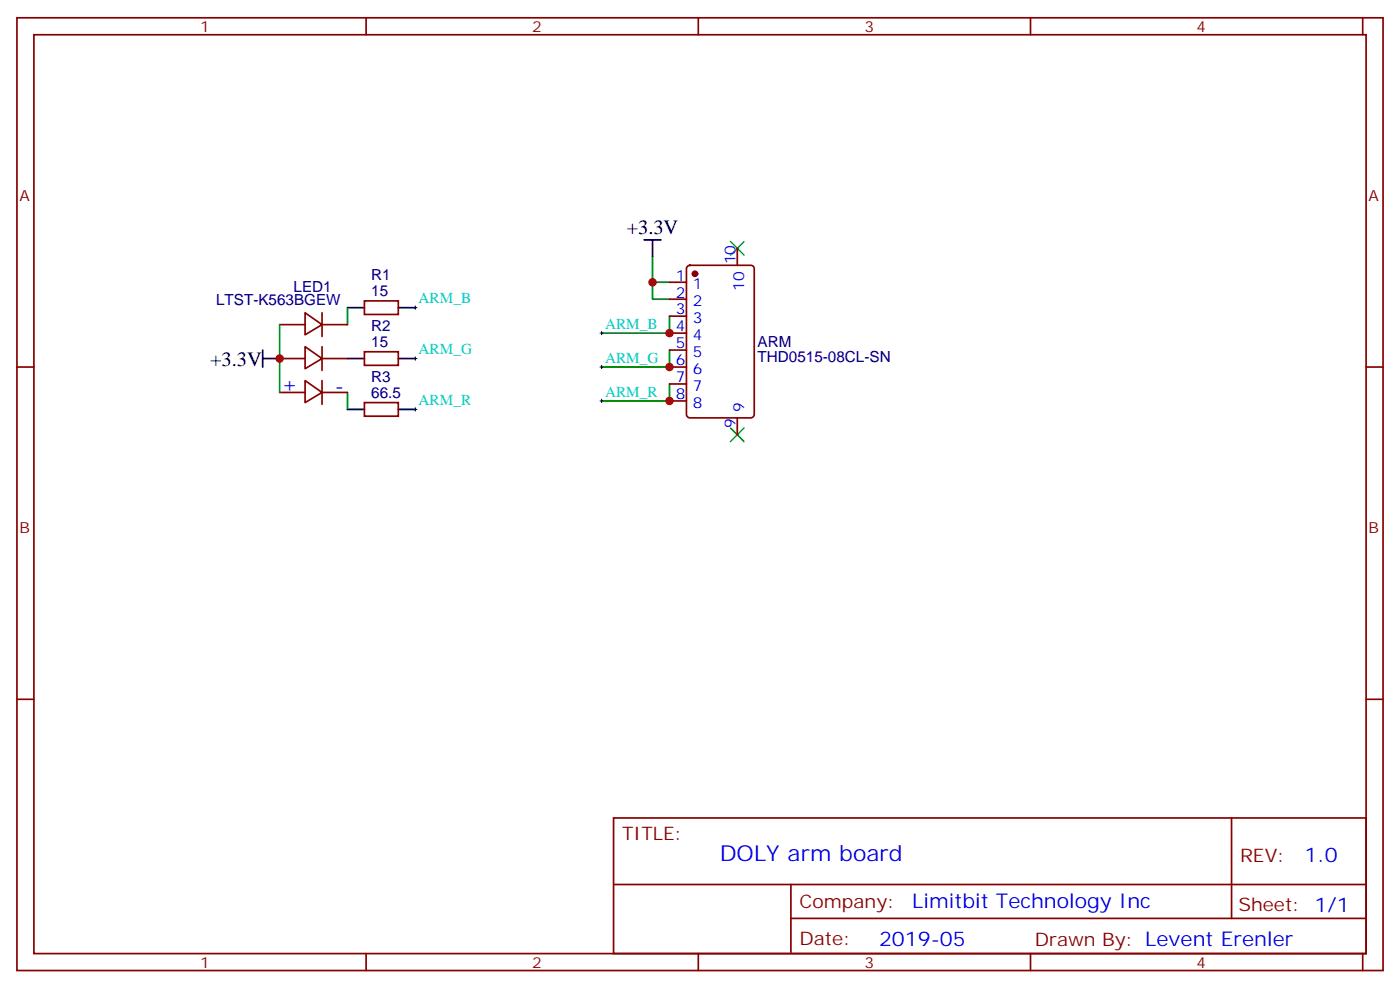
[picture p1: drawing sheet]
<svg xmlns="http://www.w3.org/2000/svg" width="291mm" height="206mm" viewBox="0 0 291 206" stroke-linecap="round" stroke-linejoin="round" font-family="sans-serif">
<g fill="none" stroke="#870000" stroke-width=".35">
<path d="M3.5 3.7h284.4v198.3h-284.4zM7.1 7.2h277.2v191.2h-277.2zM76.2 3.7v3.5M145.3 3.7v3.5M214.5 3.7v3.5M283.6 3.7v3.5M139.3 58.7h3.6M143.1 55.4l.5-.2h12.7a.71 .71 0 0 1 .7 .7v30.4a.76 .76 0 0 1-.7 .7h-12.7a.76 .76 0 0 1-.7-.7v-30.4zM153.5 51.7v3.5M3.5 76.4h3.6M58.2 74.6h5.3M58.2 67.6h5.3"/>
<path d="M63.5 79.2l3.5 2.5-3.5 2.1zM63.5 72.1l3.5 2.5-3.5 2.1zM63.5 65.1l3.5 2.5-3.5 2.1zM67 65.1v4.9M67 72.1v5M67 79.2v4.9M67 74.6h5.3M67 67.6h5.3M75.8 73.2h7.1v2.8h-7.1zM75.8 62.6h7.1v2.8h-7.1zM139.3 76.4h3.6M139.3 62.3h3.6"/>
<path d="M139.3 65.8h3.6M139.3 69.3h3.6M139.3 72.8h3.6M139.3 79.9h3.6M284.3 76.4h3.6M58.2 81.7h5.3M67 81.7h5.3M75.8 83.8h7.1v2.8h-7.1zM139.3 83.4h3.6M153.5 87v3.5M3.5 145.5h3.6M284.3 145.5h3.6"/>
<path d="M127.7 170.2h156.6v28.2h-156.6zM256.3 170.2v20.9M76.2 198.4v3.6M127.7 184.1h156.5M145.3 198.4v3.6M164.6 191.1h119.6M164.6 184.1v14.1M214.5 198.4v3.6M283.6 198.4v3.6"/>
</g>
<path d="M86.1 74.6h.7M86.1 64h.7M86.4 63.7v.7M86.4 74.3v.7M124.9 76.4h.7M124.9 69.3h.7M125.2 69v.7M125.2 76v.7M86.1 85.2h.7M86.4 84.8v.7M124.9 83.4h.7M125.2 83.1v.7" fill="none" stroke="#000" stroke-width=".21"/>
<path d="M134.1 49.9h3.5M135.8 49.9v3.5M54.7 74.6h3.5M54.7 72.8v3.6M72.3 74.6h3.5M72.3 64h3.5M82.9 74.6h3.5M82.9 64h3.5M72.3 85.2h3.5M82.9 85.2h3.5" fill="none" stroke="#000" stroke-width=".35"/>
<path d="M135.8 58.7v3.6h3.5M135.8 53.4v5.3h3.5M58.2 67.6v14.1M72.3 64v3.6M139.3 65.8v3.5h-14.1M139.3 72.8v3.6h-14.1M139.3 79.9v3.5h-14.1M72.3 81.7v3.5" fill="none" stroke="#008700" stroke-width=".35"/>
<path d="M152 50.3l2.9 2.8M154.9 50.3l-2.9 2.8M152 89.1l2.9 2.8M154.9 89.1l-2.9 2.8" fill="none" stroke="#3c3" stroke-width=".35"/>
<circle cx="144.6" cy="57" r=".53" fill="#870000" stroke="#870000" stroke-width=".35"/>
<g fill="#c00">
<circle cx="58.2" cy="74.6" r=".88"/>
<circle cx="139.3" cy="69.3" r=".88"/>
<circle cx="139.3" cy="76.4" r=".88"/>
<circle cx="139.3" cy="83.4" r=".88"/>
<circle cx="135.8" cy="58.7" r=".88"/>
</g>
<text font-size="4.6" fill="#00f" x="149.8" y="179.2">DOLY arm board</text>
<g font-size="4.2">
<text x="130.4" y="48.8">+3.3V</text>
<text x="43.7" y="76.1">+3.3V</text>
</g>
<g font-size="4.2" fill="#00f">
<text x="58.6" y="81.4">+</text>
<text x="69.7" y="81.7">-</text>
<text x="271.5" y="179.5">1.0</text>
<text x="189.9" y="189">Limitbit Technology Inc</text>
<text x="183" y="196.8">2019-05</text>
</g>
<g font-size="3.9" fill="#800">
<text x="129.5" y="174.8">TITLE:</text>
<text x="258.1" y="179.5">REV:</text>
<text x="166.4" y="189">Company:</text>
<text x="257.7" y="189.6">Sheet: 1/1</text>
<text x="166.4" y="196.7">Date:</text>
<text x="215.4" y="196.8">Drawn By: Levent Erenler</text>
</g>
<g font-size="3.2" fill="#800">
<text x="41.6" y="6.7">1</text>
<text x="110.8" y="6.7">2</text>
<text x="179.9" y="6.7">3</text>
<text x="249.1" y="6.7">4</text>
<text x="4.1" y="41.8">A</text>
<text x="284.9" y="41.8">A</text>
<text x="4.1" y="110.9">B</text>
<text x="284.9" y="110.9">B</text>
<text x="41.6" y="201.4">1</text>
<text x="110.8" y="201.4">2</text>
<text x="179.9" y="201.4">3</text>
<text x="249.1" y="201.4">4</text>
</g>
<g font-size="3.2" fill="#000080">
<text x="77.3" y="58.3">R1</text>
<text x="45" y="63.4">LTST-K563BGEW</text>
<text x="61.1" y="60.8">LED1</text>
<text x="77.3" y="61.6">15</text>
<text x="77.3" y="68.9">R2</text>
<text x="77.3" y="72.1">15</text>
<text x="157.7" y="75.2">THD0515-08CL-SN</text>
<text x="157.7" y="72.1">ARM</text>
<text x="77.3" y="82.7">66.5</text>
<text x="77.3" y="79.5">R3</text>
</g>
<g font-size="3.2" fill="#00f">
<text x="140.7" y="58.4">1</text>
<text x="153.1" y="55" transform="rotate(-90 153.1 55)">10</text>
<text x="140.7" y="61.9">2</text>
<text x="140.7" y="65.4">3</text>
<text x="144.2" y="60.1">1</text>
<text x="144.2" y="63.7">2</text>
<text x="154.9" y="60.5" transform="rotate(-90 154.9 60.5)">10</text>
<text x="140.7" y="69">4</text>
<text x="144.2" y="67.2">3</text>
<text x="144.2" y="70.7">4</text>
<text x="140.7" y="72.5">5</text>
<text x="140.7" y="76">6</text>
<text x="144.2" y="74.3">5</text>
<text x="144.2" y="77.8">6</text>
<text x="140.7" y="79.6">7</text>
<text x="140.7" y="83.1">8</text>
<text x="144.2" y="81.3">7</text>
<text x="144.2" y="84.8">8</text>
<text x="153.1" y="89.2" transform="rotate(-90 153.1 89.2)">9</text>
<text x="154.9" y="85.7" transform="rotate(-90 154.9 85.7)">9</text>
</g>
<g font-size="3.2" fill="#0cc">
<text x="87.1" y="63.1">ARM_B</text>
<text x="125.9" y="68.4">ARM_B</text>
<text x="87.1" y="73.7">ARM_G</text>
<text x="125.9" y="75.5">ARM_G</text>
<text x="125.9" y="82.5">ARM_R</text>
<text x="87.1" y="84.3">ARM_R</text>
</g>
</svg>
